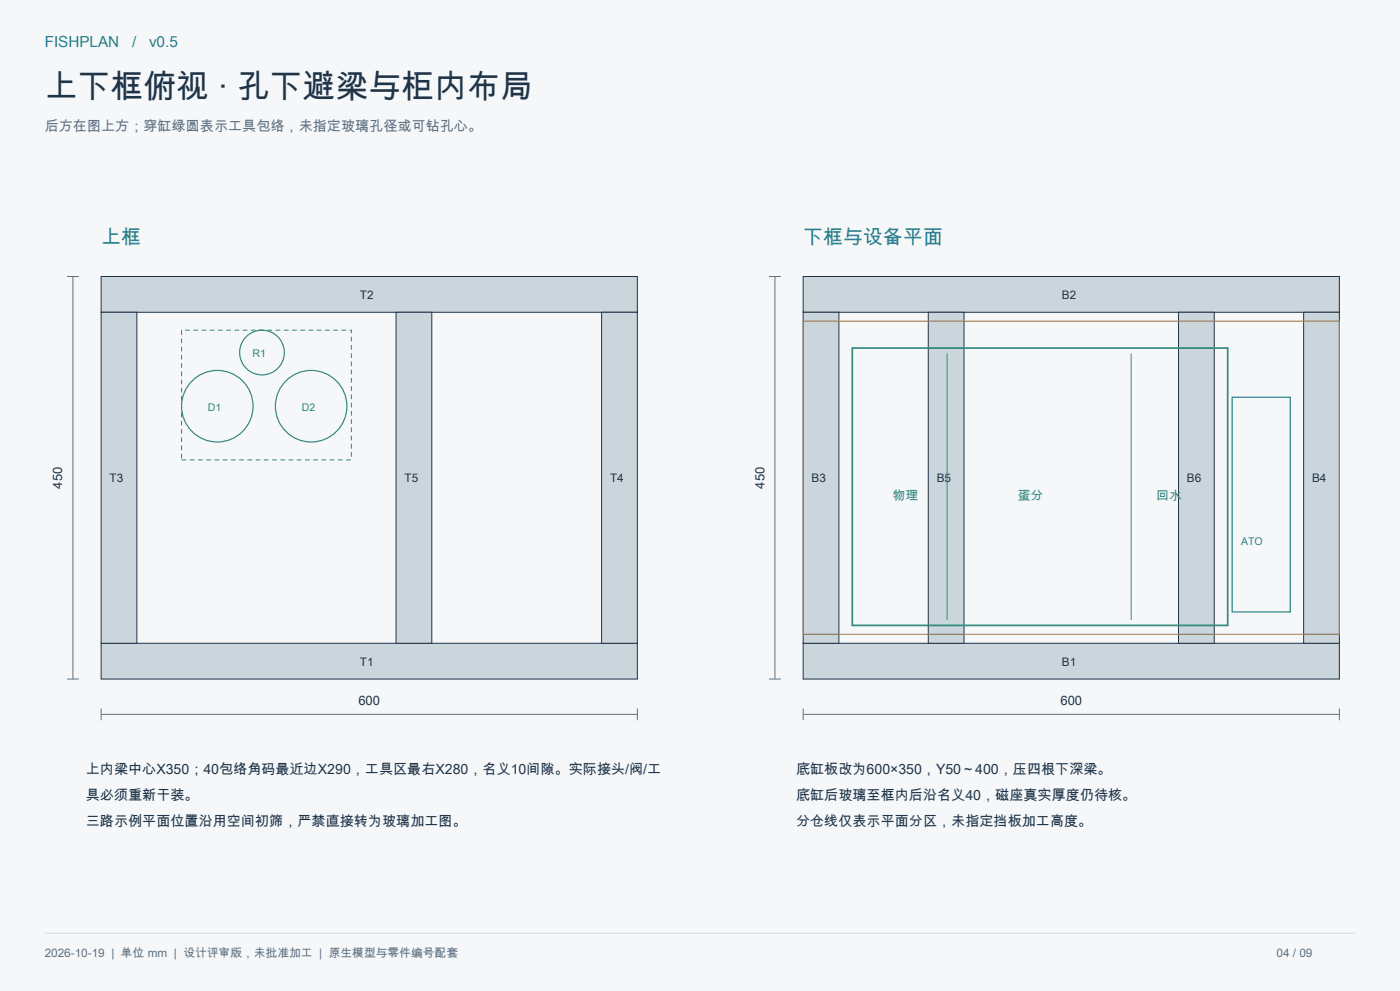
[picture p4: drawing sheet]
<svg xmlns="http://www.w3.org/2000/svg" width="420mm" height="297mm" viewBox="0 0 420 297" stroke-linecap="round" stroke-linejoin="round" font-family="sans-serif">
<path d="M0 0h420v297h-420z" fill-rule="evenodd" fill="#f5f7f9"/>
<path d="M13.4 279.7h393.2" fill="none" stroke="#d5dfe5" stroke-width=".3"/>
<g fill="#cad5dc" stroke="#203448" stroke-width=".3">
<path d="M30.3 192.8h160.9v10.7h-160.9z" fill-rule="evenodd"/>
<path d="M30.3 82.9h160.9v10.7h-160.9z" fill-rule="evenodd"/>
<path d="M30.3 93.6h10.8v99.2h-10.8z" fill-rule="evenodd"/>
<path d="M180.5 93.6h10.7v99.2h-10.7z" fill-rule="evenodd"/>
<path d="M118.8 93.6h10.7v99.2h-10.7z" fill-rule="evenodd"/>
</g>
<path d="M20.1 82.9h3.5M21.9 82.9v120.6M20.1 203.5h3.5M30.3 214.1h160.9M30.3 212.3v3.6M191.2 212.3v3.6" fill="none" stroke="#5e7281" stroke-width=".3"/>
<path d="M54.5 99h50.9v38.8h-50.9z" fill="none" stroke="#398c6b" stroke-width=".3" stroke-dasharray="1.4 1.1" stroke-linecap="butt"/>
<g fill="none" stroke="#398c6b" stroke-width=".35">
<circle cx="78.6" cy="105.7" r="6.7"/>
<circle cx="65.2" cy="121.7" r="10.7"/>
<circle cx="93.3" cy="121.7" r="10.7"/>
</g>
<g fill="#cad5dc" stroke="#203448" stroke-width=".3">
<path d="M240.9 192.8h160.9v10.7h-160.9z" fill-rule="evenodd"/>
<path d="M240.9 82.9h160.9v10.7h-160.9z" fill-rule="evenodd"/>
<path d="M240.9 93.6h10.8v99.2h-10.8z" fill-rule="evenodd"/>
<path d="M391.1 93.6h10.7v99.2h-10.7z" fill-rule="evenodd"/>
<path d="M278.5 93.6h10.7v99.2h-10.7z" fill-rule="evenodd"/>
<path d="M353.6 93.6h10.7v99.2h-10.7z" fill-rule="evenodd"/>
</g>
<path d="M230.7 82.9h3.5M232.5 82.9v120.6M230.7 203.5h3.5M240.9 214.1h160.9M240.9 212.3v3.6M401.8 212.3v3.6" fill="none" stroke="#5e7281" stroke-width=".3"/>
<path d="M240.9 96.3h160.9v93.8h-160.9z" fill="none" stroke="#aa8149" stroke-width=".35"/>
<path d="M255.7 104.3h112.6v83.1h-112.6z" fill="none" stroke="#388d7b" stroke-width=".53"/>
<path d="M284.1 105.9v79.9M339.3 105.9v79.9" fill="none" stroke="#388d7b" stroke-width=".3"/>
<path d="M369.6 119.1h17.5v64.3h-17.5z" fill="none" stroke="#23799a" stroke-width=".35"/>
<text font-size="9.9" fill="#203448" x="13.4" y="29.3">上下框俯视 · 孔下避梁与柜内布局</text>
<g font-size="6" fill="#23799a">
<text x="30.3" y="73">上框</text>
<text x="240.9" y="73">下框与设备平面</text>
</g>
<g font-size="4.6" fill="#23799a">
<text x="13.4" y="14.1">FISHPLAN</text>
<text x="39.6" y="14.1">/</text>
<text x="44.7" y="14.1">v0.5</text>
</g>
<text font-size="4.2" fill="#5e7281" x="13.4" y="39.2">后方在图上方；穿缸绿圆表示工具包络，未指定玻璃孔径或可钻孔心。</text>
<g font-size="4.2" fill="#203448">
<text x="25.8" y="232.1">上内梁中心X350；40包络角码最近边X290，工具区最右X280，名义10间隙。实际接头/阀/工</text>
<text x="238.8" y="232.1">底缸板改为600×350，Y50～400，压四根下深梁。</text>
<text x="25.8" y="239.9">具必须重新干装。</text>
<text x="238.8" y="239.9">底缸后玻璃至框内后沿名义40，磁座真实厚度仍待核。</text>
<text x="25.8" y="247.6">三路示例平面位置沿用空间初筛，严禁直接转为玻璃加工图。</text>
<text x="238.8" y="247.6">分仓线仅表示平面分区，未指定挡板加工高度。</text>
</g>
<g font-size="3.9" fill="#203448">
<text x="18.7" y="146.4" transform="rotate(-90 18.7 146.4)">450</text>
<text x="229.3" y="146.4" transform="rotate(-90 229.3 146.4)">450</text>
<text x="107.5" y="211.3">600</text>
<text x="318.1" y="211.3">600</text>
</g>
<g font-size="3.9" fill="#388d7b">
<text x="267.8" y="149.9">物理</text>
<text x="305.3" y="149.9">蛋分</text>
<text x="346.9" y="149.9">回水</text>
</g>
<g font-size="3.5" fill="#203448">
<text x="107.9" y="89.6">T2</text>
<text x="318.6" y="89.6">B2</text>
<text x="32.9" y="144.6">T3</text>
<text x="121.4" y="144.6">T5</text>
<text x="183" y="144.6">T4</text>
<text x="243.5" y="144.6">B3</text>
<text x="281" y="144.6">B5</text>
<text x="356.1" y="144.6">B6</text>
<text x="393.6" y="144.6">B4</text>
<text x="107.9" y="199.6">T1</text>
<text x="318.6" y="199.6">B1</text>
</g>
<g font-size="3.5" fill="#5e7281">
<text x="13.4" y="286.8">2026-10-19 | 单位 mm | 设计评审版，未批准加工 | 原生模型与零件编号配套</text>
<text x="383" y="286.8">04 / 09</text>
</g>
<g font-size="3.2" fill="#398c6b">
<text x="75.8" y="107.1">R1</text>
<text x="62.4" y="123.2">D1</text>
<text x="90.5" y="123.2">D2</text>
</g>
<text font-size="3.2" fill="#23799a" x="372.3" y="163.3">ATO</text>
</svg>
